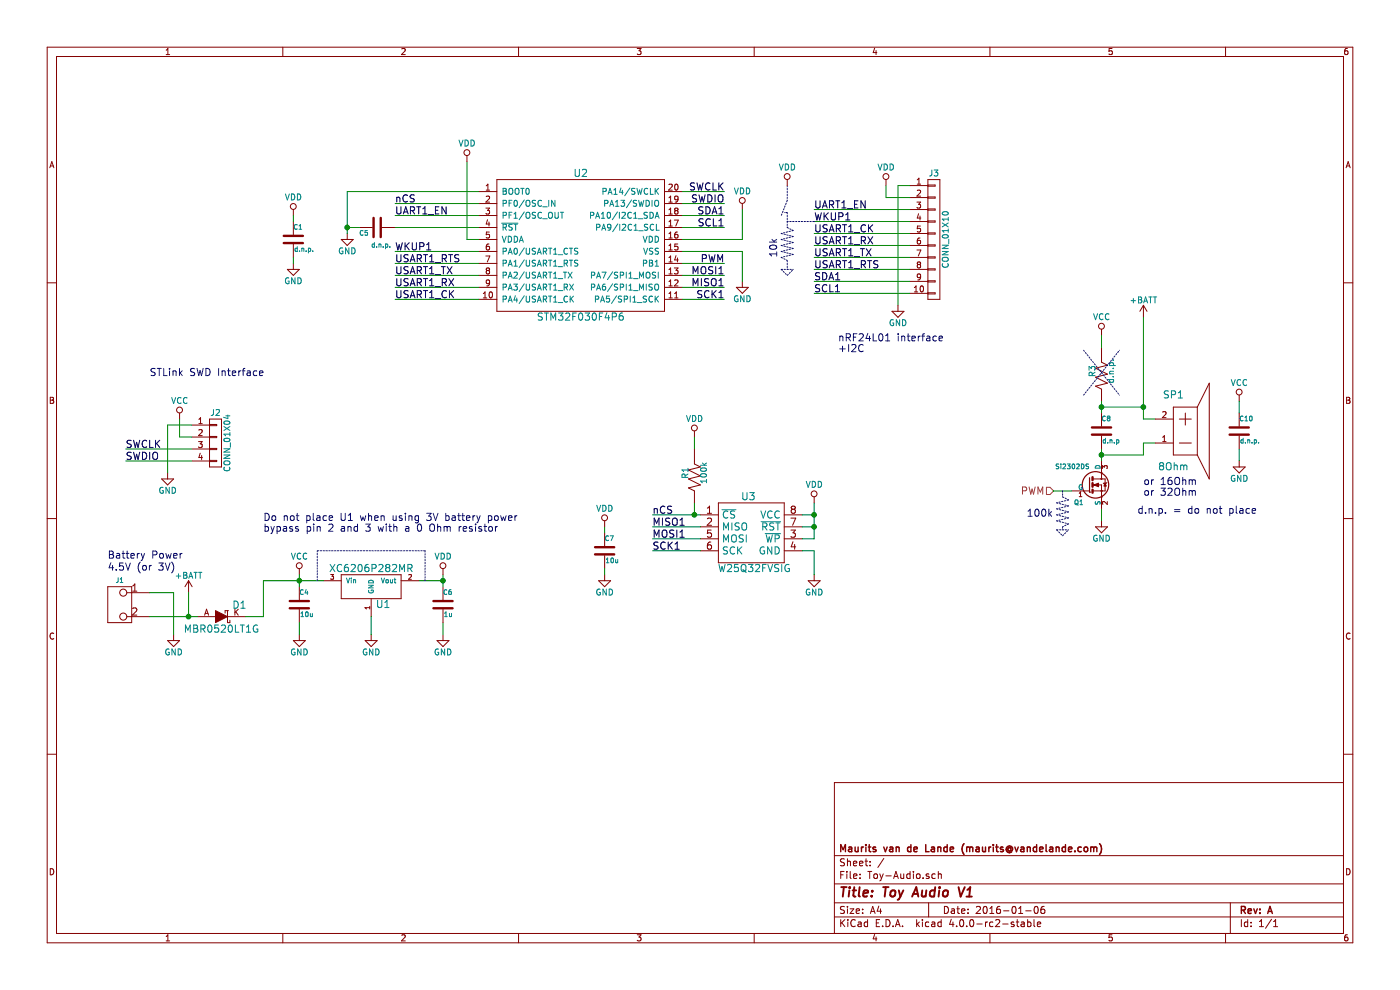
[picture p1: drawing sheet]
EESchema Schematic File Version 2
LIBS:Mylib VDL
LIBS:MCU
LIBS:power
LIBS:device
LIBS:transistors
LIBS:conn
LIBS:linear
LIBS:regul
LIBS:74xx
LIBS:cmos4000
LIBS:adc-dac
LIBS:memory
LIBS:xilinx
LIBS:microcontrollers
LIBS:dsp
LIBS:microchip
LIBS:analog_switches
LIBS:motorola
LIBS:texas
LIBS:intel
LIBS:audio
LIBS:interface
LIBS:digital-audio
LIBS:philips
LIBS:display
LIBS:cypress
LIBS:siliconi
LIBS:opto
LIBS:atmel
LIBS:contrib
LIBS:valves
LIBS:Toy-Audio-cache
EELAYER 25 0
EELAYER END
$Descr A4 11693 8268
encoding utf-8
Sheet 1 1
Title "Toy Audio V1"
Date "2016-01-06"
Rev "A"
Comp "Maurits van de Lande (maurits@vandelande.com)"
Comment1 ""
Comment2 ""
Comment3 ""
Comment4 ""
$EndDescr
Text Notes 1250 3150 0    60   ~ 0
STLink SWD Interface
Text Label 6800 2450 0    60   ~ 0
SCL1
Text Label 6800 2350 0    60   ~ 0
SDA1
$Comp
L CONN_2 J1
U 1 1
P 900 5050
F 0 "J1" H 800 5250 40  0000 C CNN
F 1 "CONN_2" V 950 5050 40  0001 C CNN
F 2 "MvdL:JST-PH-2P-DUAL" H 900 5050 60  0001 C CNN
F 3 "~" H 900 5050 60  0000 C CNN
	1    900  5050
	-1   0    0    -1  
$EndComp
$Comp
L SCHOTTKY D1
U 1 1
P 1850 5150
F 0 "D1" V 1950 5000 60  0000 C CNN
F 1 "MBR0520LT1G" V 1750 5150 60  0000 C CNN
F 2 "MvdL:SOD-123" H 1850 5150 60  0001 C CNN
F 3 "~" H 1850 5150 60  0000 C CNN
	1    1850 5150
	0    -1   -1   0   
$EndComp
$Comp
L W25Q128FVSIG U3
U 1 1
P 6250 4550
F 0 "U3" H 6250 4950 60  0000 C CNN
F 1 "W25Q32FVSIG" H 6300 4350 60  0000 C CNN
F 2 "MvdL:SOIC-8-208mil" H 6250 4550 60  0001 C CNN
F 3 "~" H 6250 4550 60  0000 C CNN
	1    6250 4550
	1    0    0    -1  
$EndComp
Text Label 5450 4300 0    60   ~ 0
nCS
Text Notes 900  4675 0    60   ~ 0
Battery Power
Text Label 1050 3750 0    60   ~ 0
SWCLK
Text Label 1050 3850 0    60   ~ 0
SWDIO
Text Label 5450 4500 0    60   ~ 0
MOSI1
Text Label 5450 4600 0    60   ~ 0
SCK1
$Comp
L XC6206P332MR U1
U 1 1
P 3100 5100
F 0 "U1" H 3200 5150 60  0000 C CNN
F 1 "XC6206P282MR" H 3100 5450 60  0000 C CNN
F 2 "MvdL:SOT23" H 3100 5050 60  0001 C CNN
F 3 "" H 3100 5050 60  0000 C CNN
	1    3100 5100
	1    0    0    -1  
$EndComp
$Comp
L VDD #PWR10
U 1 1
P 3700 4800
F 0 "#PWR10" H 3700 4650 50  0001 C CNN
F 1 "VDD" H 3700 4950 50  0000 C CNN
F 2 "" H 3700 4800 60  0000 C CNN
F 3 "" H 3700 4800 60  0000 C CNN
	1    3700 4800
	1    0    0    -1  
$EndComp
$Comp
L CC C7
U 1 1
P 5050 4600
F 0 "C7" H 5050 4700 40  0000 L CNN
F 1 "10u" H 5056 4515 40  0000 L CNN
F 2 "MvdL:C0603" H 5088 4450 30  0001 C CNN
F 3 "" H 5050 4600 60  0000 C CNN
	1    5050 4600
	1    0    0    -1  
$EndComp
$Comp
L VDD #PWR13
U 1 1
P 5050 4400
F 0 "#PWR13" H 5050 4250 50  0001 C CNN
F 1 "VDD" H 5050 4550 50  0000 C CNN
F 2 "" H 5050 4400 60  0000 C CNN
F 3 "" H 5050 4400 60  0000 C CNN
	1    5050 4400
	1    0    0    -1  
$EndComp
Text Label 5450 4400 0    60   ~ 0
MISO1
$Comp
L VCC #PWR6
U 1 1
P 2500 4800
F 0 "#PWR6" H 2500 4650 50  0001 C CNN
F 1 "VCC" H 2500 4950 50  0000 C CNN
F 2 "" H 2500 4800 60  0000 C CNN
F 3 "" H 2500 4800 60  0000 C CNN
	1    2500 4800
	1    0    0    -1  
$EndComp
$Comp
L VDD #PWR18
U 1 1
P 6800 4200
F 0 "#PWR18" H 6800 4050 50  0001 C CNN
F 1 "VDD" H 6800 4350 50  0000 C CNN
F 2 "" H 6800 4200 60  0000 C CNN
F 3 "" H 6800 4200 60  0000 C CNN
	1    6800 4200
	1    0    0    -1  
$EndComp
$Comp
L GND #PWR3
U 1 1
P 1400 3950
F 0 "#PWR3" H 1400 3700 50  0001 C CNN
F 1 "GND" H 1400 3800 50  0000 C CNN
F 2 "" H 1400 3950 60  0000 C CNN
F 3 "" H 1400 3950 60  0000 C CNN
	1    1400 3950
	1    0    0    -1  
$EndComp
$Comp
L GND #PWR1
U 1 1
P 1450 5300
F 0 "#PWR1" H 1450 5050 50  0001 C CNN
F 1 "GND" H 1450 5150 50  0000 C CNN
F 2 "" H 1450 5300 60  0000 C CNN
F 3 "" H 1450 5300 60  0000 C CNN
	1    1450 5300
	1    0    0    -1  
$EndComp
$Comp
L GND #PWR7
U 1 1
P 2500 5300
F 0 "#PWR7" H 2500 5050 50  0001 C CNN
F 1 "GND" H 2500 5150 50  0000 C CNN
F 2 "" H 2500 5300 60  0000 C CNN
F 3 "" H 2500 5300 60  0000 C CNN
	1    2500 5300
	1    0    0    -1  
$EndComp
$Comp
L GND #PWR9
U 1 1
P 3100 5300
F 0 "#PWR9" H 3100 5050 50  0001 C CNN
F 1 "GND" H 3100 5150 50  0000 C CNN
F 2 "" H 3100 5300 60  0000 C CNN
F 3 "" H 3100 5300 60  0000 C CNN
	1    3100 5300
	1    0    0    -1  
$EndComp
$Comp
L GND #PWR11
U 1 1
P 3700 5300
F 0 "#PWR11" H 3700 5050 50  0001 C CNN
F 1 "GND" H 3700 5150 50  0000 C CNN
F 2 "" H 3700 5300 60  0000 C CNN
F 3 "" H 3700 5300 60  0000 C CNN
	1    3700 5300
	1    0    0    -1  
$EndComp
$Comp
L GND #PWR19
U 1 1
P 6800 4800
F 0 "#PWR19" H 6800 4550 50  0001 C CNN
F 1 "GND" H 6800 4650 50  0000 C CNN
F 2 "" H 6800 4800 60  0000 C CNN
F 3 "" H 6800 4800 60  0000 C CNN
	1    6800 4800
	1    0    0    -1  
$EndComp
$Comp
L GND #PWR14
U 1 1
P 5050 4800
F 0 "#PWR14" H 5050 4550 50  0001 C CNN
F 1 "GND" H 5050 4650 50  0000 C CNN
F 2 "" H 5050 4800 60  0000 C CNN
F 3 "" H 5050 4800 60  0000 C CNN
	1    5050 4800
	1    0    0    -1  
$EndComp
Text Label 6800 2150 0    60   ~ 0
USART1_TX
Text Label 6800 2050 0    60   ~ 0
USART1_RX
Text Label 6800 1950 0    60   ~ 0
USART1_CK
Text Label 6800 1750 0    60   ~ 0
UART1_EN
$Comp
L GND #PWR21
U 1 1
P 7500 2550
F 0 "#PWR21" H 7500 2300 50  0001 C CNN
F 1 "GND" H 7500 2400 50  0000 C CNN
F 2 "" H 7500 2550 60  0000 C CNN
F 3 "" H 7500 2550 60  0000 C CNN
	1    7500 2550
	1    0    0    -1  
$EndComp
$Comp
L VDD #PWR20
U 1 1
P 7400 1550
F 0 "#PWR20" H 7400 1400 50  0001 C CNN
F 1 "VDD" H 7400 1700 50  0000 C CNN
F 2 "" H 7400 1550 60  0000 C CNN
F 3 "" H 7400 1550 60  0000 C CNN
	1    7400 1550
	1    0    0    -1  
$EndComp
Text Notes 7000 2950 0    60   ~ 0
nRF24L01 interface\n+I2C
$Comp
L SPEAKER SP1
U 1 1
P 10000 3600
F 0 "SP1" H 9800 3900 60  0000 C CNN
F 1 "8Ohm" H 9800 3300 60  0000 C CNN
F 2 "MvdL:JST-PH-2P-DUAL" H 10000 3600 60  0001 C CNN
F 3 "~" H 10000 3600 60  0000 C CNN
	1    10000 3600
	1    0    0    -1  
$EndComp
$Comp
L Si2302DS Q1
U 1 1
P 9100 4050
F 0 "Q1" H 9050 3900 40  0000 R CNN
F 1 "Si2302DS" H 9100 4200 40  0000 R CNN
F 2 "MvdL:SOT23" H 8970 4152 29  0001 C CNN
F 3 "" H 9100 4050 60  0000 C CNN
	1    9100 4050
	1    0    0    -1  
$EndComp
$Comp
L GND #PWR23
U 1 1
P 9200 4350
F 0 "#PWR23" H 9200 4100 50  0001 C CNN
F 1 "GND" H 9200 4200 50  0000 C CNN
F 2 "" H 9200 4350 60  0000 C CNN
F 3 "" H 9200 4350 60  0000 C CNN
	1    9200 4350
	1    0    0    -1  
$EndComp
Text HLabel 8800 4100 0    60   Input ~ 0
PWM
$Comp
L RR R3
U 1 1
P 9200 3100
F 0 "R3" V 9280 3100 50  0000 C CNN
F 1 "d.n.p." V 9125 3100 50  0000 C CNN
F 2 "MvdL:R0603" H 9200 3100 60  0001 C CNN
F 3 "" H 9200 3100 60  0000 C CNN
	1    9200 3100
	-1   0    0    1   
$EndComp
$Comp
L CC C10
U 1 1
P 10350 3600
F 0 "C10" H 10350 3700 40  0000 L CNN
F 1 "d.n.p." H 10356 3515 40  0000 L CNN
F 2 "MvdL:C0603" H 10388 3450 30  0001 C CNN
F 3 "~" H 10350 3600 60  0000 C CNN
	1    10350 3600
	1    0    0    -1  
$EndComp
$Comp
L GND #PWR25
U 1 1
P 10350 3850
F 0 "#PWR25" H 10350 3600 50  0001 C CNN
F 1 "GND" H 10350 3700 50  0000 C CNN
F 2 "" H 10350 3850 60  0000 C CNN
F 3 "" H 10350 3850 60  0000 C CNN
	1    10350 3850
	1    0    0    -1  
$EndComp
$Comp
L CC C8
U 1 1
P 9200 3600
F 0 "C8" H 9200 3700 40  0000 L CNN
F 1 "d.n.p" H 9206 3515 40  0000 L CNN
F 2 "MvdL:C0603" H 9238 3450 30  0001 C CNN
F 3 "~" H 9200 3600 60  0000 C CNN
	1    9200 3600
	1    0    0    -1  
$EndComp
$Comp
L STM32F030Fx U2
U 1 1
P 4000 1600
F 0 "U2" H 4850 1750 60  0000 C CNN
F 1 "STM32F030F4P6" H 4850 550 60  0000 C CNN
F 2 "MvdL:TSSOP20" H 4200 2150 60  0001 C CNN
F 3 "" H 4050 2150 60  0000 C CNN
	1    4000 1600
	1    0    0    -1  
$EndComp
Text Label 6050 2200 2    60   ~ 0
PWM
Text Label 3300 1700 0    60   ~ 0
nCS
Text Label 6050 2500 2    60   ~ 0
SCK1
Text Label 6050 2400 2    60   ~ 0
MISO1
Text Label 6050 2300 2    60   ~ 0
MOSI1
$Comp
L GND #PWR8
U 1 1
P 2900 1950
F 0 "#PWR8" H 2900 1700 50  0001 C CNN
F 1 "GND" H 2900 1800 50  0000 C CNN
F 2 "" H 2900 1950 60  0000 C CNN
F 3 "" H 2900 1950 60  0000 C CNN
	1    2900 1950
	1    0    0    -1  
$EndComp
Text Label 3300 2300 0    60   ~ 0
USART1_TX
Text Label 3300 2400 0    60   ~ 0
USART1_RX
Text Label 3300 2500 0    60   ~ 0
USART1_CK
Text Label 3300 2100 0    60   ~ 0
WKUP1
Text Label 6800 1850 0    60   ~ 0
WKUP1
Text Label 3300 2200 0    60   ~ 0
USART1_RTS
Text Label 6800 2250 0    60   ~ 0
USART1_RTS
Text Label 6050 1600 2    60   ~ 0
SWCLK
Text Label 6050 1700 2    60   ~ 0
SWDIO
Text Label 6050 1800 2    60   ~ 0
SDA1
Text Label 6050 1900 2    60   ~ 0
SCL1
Text Label 3300 1800 0    60   ~ 0
UART1_EN
$Comp
L VCC #PWR2
U 1 1
P 1500 3500
F 0 "#PWR2" H 1500 3350 50  0001 C CNN
F 1 "VCC" H 1500 3650 50  0000 C CNN
F 2 "" H 1500 3500 60  0000 C CNN
F 3 "" H 1500 3500 60  0000 C CNN
	1    1500 3500
	1    0    0    -1  
$EndComp
$Comp
L GND #PWR17
U 1 1
P 6200 2350
F 0 "#PWR17" H 6200 2100 50  0001 C CNN
F 1 "GND" H 6200 2200 50  0000 C CNN
F 2 "" H 6200 2350 60  0000 C CNN
F 3 "" H 6200 2350 60  0000 C CNN
	1    6200 2350
	1    0    0    -1  
$EndComp
$Comp
L VDD #PWR16
U 1 1
P 6200 1750
F 0 "#PWR16" H 6200 1600 50  0001 C CNN
F 1 "VDD" H 6200 1900 50  0000 C CNN
F 2 "" H 6200 1750 60  0000 C CNN
F 3 "" H 6200 1750 60  0000 C CNN
	1    6200 1750
	1    0    0    -1  
$EndComp
$Comp
L VCC #PWR22
U 1 1
P 9200 2800
F 0 "#PWR22" H 9200 2650 50  0001 C CNN
F 1 "VCC" H 9200 2950 50  0000 C CNN
F 2 "" H 9200 2800 60  0000 C CNN
F 3 "" H 9200 2800 60  0000 C CNN
	1    9200 2800
	1    0    0    -1  
$EndComp
$Comp
L CONN_01X10 J3
U 1 1
P 7800 2000
F 0 "J3" H 7800 2550 50  0000 C CNN
F 1 "CONN_01X10" V 7900 2000 50  0000 C CNN
F 2 "MvdL:HDR_5x2" H 7800 2000 60  0001 C CNN
F 3 "" H 7800 2000 60  0000 C CNN
	1    7800 2000
	1    0    0    -1  
$EndComp
$Comp
L VCC #PWR24
U 1 1
P 10350 3350
F 0 "#PWR24" H 10350 3200 50  0001 C CNN
F 1 "VCC" H 10350 3500 50  0000 C CNN
F 2 "" H 10350 3350 60  0000 C CNN
F 3 "" H 10350 3350 60  0000 C CNN
	1    10350 3350
	1    0    0    -1  
$EndComp
$Comp
L VDD #PWR12
U 1 1
P 3900 1350
F 0 "#PWR12" H 3900 1200 50  0001 C CNN
F 1 "VDD" H 3900 1500 50  0000 C CNN
F 2 "" H 3900 1350 60  0000 C CNN
F 3 "" H 3900 1350 60  0000 C CNN
	1    3900 1350
	1    0    0    -1  
$EndComp
$Comp
L CC C1
U 1 1
P 2450 2000
F 0 "C1" H 2450 2100 40  0000 L CNN
F 1 "d.n.p." H 2456 1915 40  0000 L CNN
F 2 "MvdL:C0603" H 2488 1850 30  0001 C CNN
F 3 "" H 2450 2000 60  0000 C CNN
	1    2450 2000
	1    0    0    -1  
$EndComp
$Comp
L VDD #PWR4
U 1 1
P 2450 1800
F 0 "#PWR4" H 2450 1650 50  0001 C CNN
F 1 "VDD" H 2450 1950 50  0000 C CNN
F 2 "" H 2450 1800 60  0000 C CNN
F 3 "" H 2450 1800 60  0000 C CNN
	1    2450 1800
	1    0    0    -1  
$EndComp
$Comp
L GND #PWR5
U 1 1
P 2450 2200
F 0 "#PWR5" H 2450 1950 50  0001 C CNN
F 1 "GND" H 2450 2050 50  0000 C CNN
F 2 "" H 2450 2200 60  0000 C CNN
F 3 "" H 2450 2200 60  0000 C CNN
	1    2450 2200
	1    0    0    -1  
$EndComp
$Comp
L CC C4
U 1 1
P 2500 5050
F 0 "C4" H 2500 5150 40  0000 L CNN
F 1 "10u" H 2506 4965 40  0000 L CNN
F 2 "MvdL:C0603" H 2538 4900 30  0001 C CNN
F 3 "" H 2500 5050 60  0000 C CNN
	1    2500 5050
	1    0    0    -1  
$EndComp
$Comp
L CC C6
U 1 1
P 3700 5050
F 0 "C6" H 3700 5150 40  0000 L CNN
F 1 "1u" H 3706 4965 40  0000 L CNN
F 2 "MvdL:C0603" H 3738 4900 30  0001 C CNN
F 3 "" H 3700 5050 60  0000 C CNN
	1    3700 5050
	1    0    0    -1  
$EndComp
$Comp
L CC C5
U 1 1
P 3150 1900
F 0 "C5" V 3200 1750 40  0000 L CNN
F 1 "d.n.p." V 3300 1850 40  0000 L CNN
F 2 "MvdL:C0603" H 3188 1750 30  0001 C CNN
F 3 "" H 3150 1900 60  0000 C CNN
	1    3150 1900
	0    1    1    0   
$EndComp
$Comp
L CONN_01X04 J2
U 1 1
P 1800 3700
F 0 "J2" H 1800 3950 50  0000 C CNN
F 1 "CONN_01X04" V 1900 3700 50  0000 C CNN
F 2 "" H 1800 3700 60  0000 C CNN
F 3 "" H 1800 3700 60  0000 C CNN
	1    1800 3700
	1    0    0    -1  
$EndComp
$Comp
L RR R1
U 1 1
P 5800 3950
F 0 "R1" V 5880 3950 50  0000 C CNN
F 1 "100k" V 5725 3950 50  0000 C CNN
F 2 "MvdL:R0603" H 5800 3950 60  0001 C CNN
F 3 "" H 5800 3950 60  0000 C CNN
	1    5800 3950
	-1   0    0    1   
$EndComp
$Comp
L VDD #PWR15
U 1 1
P 5800 3650
F 0 "#PWR15" H 5800 3500 50  0001 C CNN
F 1 "VDD" H 5800 3800 50  0000 C CNN
F 2 "" H 5800 3650 60  0000 C CNN
F 3 "" H 5800 3650 60  0000 C CNN
	1    5800 3650
	1    0    0    -1  
$EndComp
Text Notes 9500 4300 0    60   ~ 0
d.n.p. = do not place
Text Notes 900  4775 0    60   ~ 0
4.5V (or 3V)
Text Notes 2200 4450 0    60   ~ 0
Do not place U1 when using 3V battery power\nbypass pin 2 and 3 with a 0 Ohm resistor
Text Notes 8575 4325 0    60   ~ 0
100k
$Comp
L +BATT #PWR?
U 1 1
P 1575 4950
F 0 "#PWR?" H 1575 4800 50  0001 C CNN
F 1 "+BATT" H 1575 5090 50  0000 C CNN
F 2 "" H 1575 4950 60  0000 C CNN
F 3 "" H 1575 4950 60  0000 C CNN
	1    1575 4950
	1    0    0    -1  
$EndComp
$Comp
L +BATT #PWR?
U 1 1
P 9550 2650
F 0 "#PWR?" H 9550 2500 50  0001 C CNN
F 1 "+BATT" H 9550 2790 50  0000 C CNN
F 2 "" H 9550 2650 60  0000 C CNN
F 3 "" H 9550 2650 60  0000 C CNN
	1    9550 2650
	1    0    0    -1  
$EndComp
Text Notes 6500 2150 1    60   ~ 0
10k
Wire Wire Line
	2500 5300 2500 5200
Wire Wire Line
	1450 5300 1450 4950
Wire Wire Line
	1450 4950 1250 4950
Wire Wire Line
	1650 5150 1250 5150
Wire Wire Line
	2500 4800 2500 4900
Wire Wire Line
	6800 4500 6700 4500
Wire Wire Line
	6800 4200 6800 4500
Wire Wire Line
	6800 4300 6700 4300
Wire Wire Line
	5450 4300 5850 4300
Wire Wire Line
	5450 4400 5850 4400
Wire Wire Line
	5450 4500 5850 4500
Wire Wire Line
	5450 4600 5850 4600
Wire Wire Line
	6800 4600 6800 4800
Wire Wire Line
	6800 4600 6700 4600
Connection ~ 6800 4300
Wire Wire Line
	1050 3850 1600 3850
Wire Wire Line
	1050 3750 1600 3750
Wire Wire Line
	2200 4850 2700 4850
Connection ~ 2500 4850
Wire Wire Line
	3700 5300 3700 5200
Wire Wire Line
	3700 4800 3700 4900
Wire Wire Line
	3700 4850 3500 4850
Wire Wire Line
	3100 5150 3100 5300
Connection ~ 3700 4850
Wire Wire Line
	5050 4400 5050 4450
Wire Wire Line
	5050 4750 5050 4800
Wire Wire Line
	7500 2550 7500 1550
Wire Wire Line
	7500 1550 7600 1550
Wire Wire Line
	7600 1650 7400 1650
Wire Wire Line
	7400 1650 7400 1550
Wire Wire Line
	6800 1750 7600 1750
Wire Wire Line
	6800 1850 7600 1850
Wire Wire Line
	6800 1950 7600 1950
Wire Wire Line
	6800 2050 7600 2050
Wire Wire Line
	6800 2150 7600 2150
Wire Wire Line
	6800 2250 7600 2250
Wire Wire Line
	9200 4250 9200 4350
Wire Wire Line
	8800 4100 8950 4100
Wire Wire Line
	9200 2800 9200 2900
Wire Wire Line
	10350 3350 10350 3450
Wire Wire Line
	10350 3750 10350 3850
Wire Wire Line
	9550 3500 9650 3500
Wire Wire Line
	9550 2650 9550 3500
Wire Wire Line
	9550 3400 9200 3400
Wire Wire Line
	9200 3350 9200 3450
Wire Wire Line
	9200 3750 9200 3850
Wire Wire Line
	9200 3800 9550 3800
Wire Wire Line
	9550 3800 9550 3700
Wire Wire Line
	9550 3700 9650 3700
Wire Wire Line
	6050 2200 5700 2200
Wire Wire Line
	6050 2300 5700 2300
Wire Wire Line
	5700 2400 6050 2400
Wire Wire Line
	6050 2500 5700 2500
Wire Wire Line
	3300 1700 4000 1700
Wire Wire Line
	3300 1900 4000 1900
Wire Wire Line
	3900 1350 3900 2000
Wire Wire Line
	3900 2000 4000 2000
Wire Wire Line
	4000 1600 2900 1600
Wire Wire Line
	2900 1600 2900 1950
Wire Wire Line
	3000 1900 2900 1900
Connection ~ 2900 1900
Wire Wire Line
	4000 2100 3300 2100
Wire Wire Line
	3300 2200 4000 2200
Wire Wire Line
	4000 2300 3300 2300
Wire Wire Line
	3300 2400 4000 2400
Wire Wire Line
	4000 2500 3300 2500
Wire Wire Line
	6050 1600 5700 1600
Wire Wire Line
	5700 1700 6050 1700
Wire Wire Line
	6700 4400 6800 4400
Connection ~ 6800 4400
Wire Wire Line
	4000 1800 3300 1800
Wire Wire Line
	2050 5150 2200 5150
Wire Wire Line
	2200 5150 2200 4850
Wire Wire Line
	6050 1800 5700 1800
Wire Wire Line
	5700 1900 6050 1900
Wire Wire Line
	1500 3500 1500 3650
Wire Wire Line
	1500 3650 1600 3650
Wire Wire Line
	6200 2100 6200 2350
Wire Wire Line
	6200 2100 5700 2100
Wire Wire Line
	6200 1750 6200 2000
Wire Wire Line
	6200 2000 5700 2000
Connection ~ 9200 3400
Connection ~ 9200 3800
Wire Wire Line
	6800 2350 7600 2350
Wire Wire Line
	7600 2450 6800 2450
Wire Wire Line
	2450 1800 2450 1850
Wire Wire Line
	2450 2150 2450 2200
Wire Wire Line
	5800 3650 5800 3750
Wire Wire Line
	5800 4200 5800 4300
Connection ~ 5800 4300
Wire Wire Line
	1400 3950 1400 3550
Wire Wire Line
	1400 3550 1600 3550
Wire Notes Line
	2650 4850 2650 4600
Wire Notes Line
	2650 4600 3550 4600
Wire Notes Line
	3550 4600 3550 4850
Wire Notes Line
	8875 4100 8875 4150
Wire Notes Line
	8875 4150 8925 4175
Wire Notes Line
	8925 4175 8825 4200
Wire Notes Line
	8825 4200 8925 4225
Wire Notes Line
	8925 4225 8825 4250
Wire Notes Line
	8825 4250 8925 4275
Wire Notes Line
	8925 4275 8825 4300
Wire Notes Line
	8825 4300 8925 4325
Wire Notes Line
	8925 4325 8825 4350
Wire Notes Line
	8825 4350 8925 4375
Wire Notes Line
	8925 4375 8875 4400
Wire Notes Line
	8875 4400 8875 4425
Wire Notes Line
	8825 4425 8925 4425
Wire Notes Line
	8825 4425 8875 4475
Wire Notes Line
	8875 4475 8925 4425
Wire Wire Line
	1575 4950 1575 5150
Connection ~ 1575 5150
Connection ~ 9550 3400
Wire Notes Line
	6800 1850 6575 1850
Wire Notes Line
	6575 1775 6575 1900
Wire Notes Line
	6575 1900 6625 1925
Wire Notes Line
	6625 1925 6525 1950
Wire Notes Line
	6525 1950 6625 1975
Wire Notes Line
	6625 1975 6525 2000
Wire Notes Line
	6525 2000 6625 2025
Wire Notes Line
	6625 2025 6525 2050
Wire Notes Line
	6525 2050 6625 2075
Wire Notes Line
	6625 2075 6525 2100
Wire Notes Line
	6525 2100 6625 2125
Wire Notes Line
	6625 2125 6525 2150
Wire Notes Line
	6525 2150 6575 2175
Wire Notes Line
	6575 2175 6575 2250
Wire Notes Line
	6525 2250 6625 2250
Wire Notes Line
	6525 2250 6575 2300
Wire Notes Line
	6575 2300 6625 2250
Wire Notes Line
	6575 1775 6550 1775
Wire Notes Line
	6575 1675 6525 1800
Wire Notes Line
	6575 1550 6575 1675
$Comp
L VDD #PWR?
U 1 1
P 6575 1550
F 0 "#PWR?" H 6575 1400 50  0001 C CNN
F 1 "VDD" H 6575 1700 50  0000 C CNN
F 2 "" H 6575 1550 60  0000 C CNN
F 3 "" H 6575 1550 60  0000 C CNN
	1    6575 1550
	1    0    0    -1  
$EndComp
Wire Notes Line
	9050 2925 9350 3300
Wire Notes Line
	9050 3300 9350 2925
Text Notes 9550 4150 0    60   ~ 0
or 16Ohm\nor 32Ohm
$EndSCHEMATC
